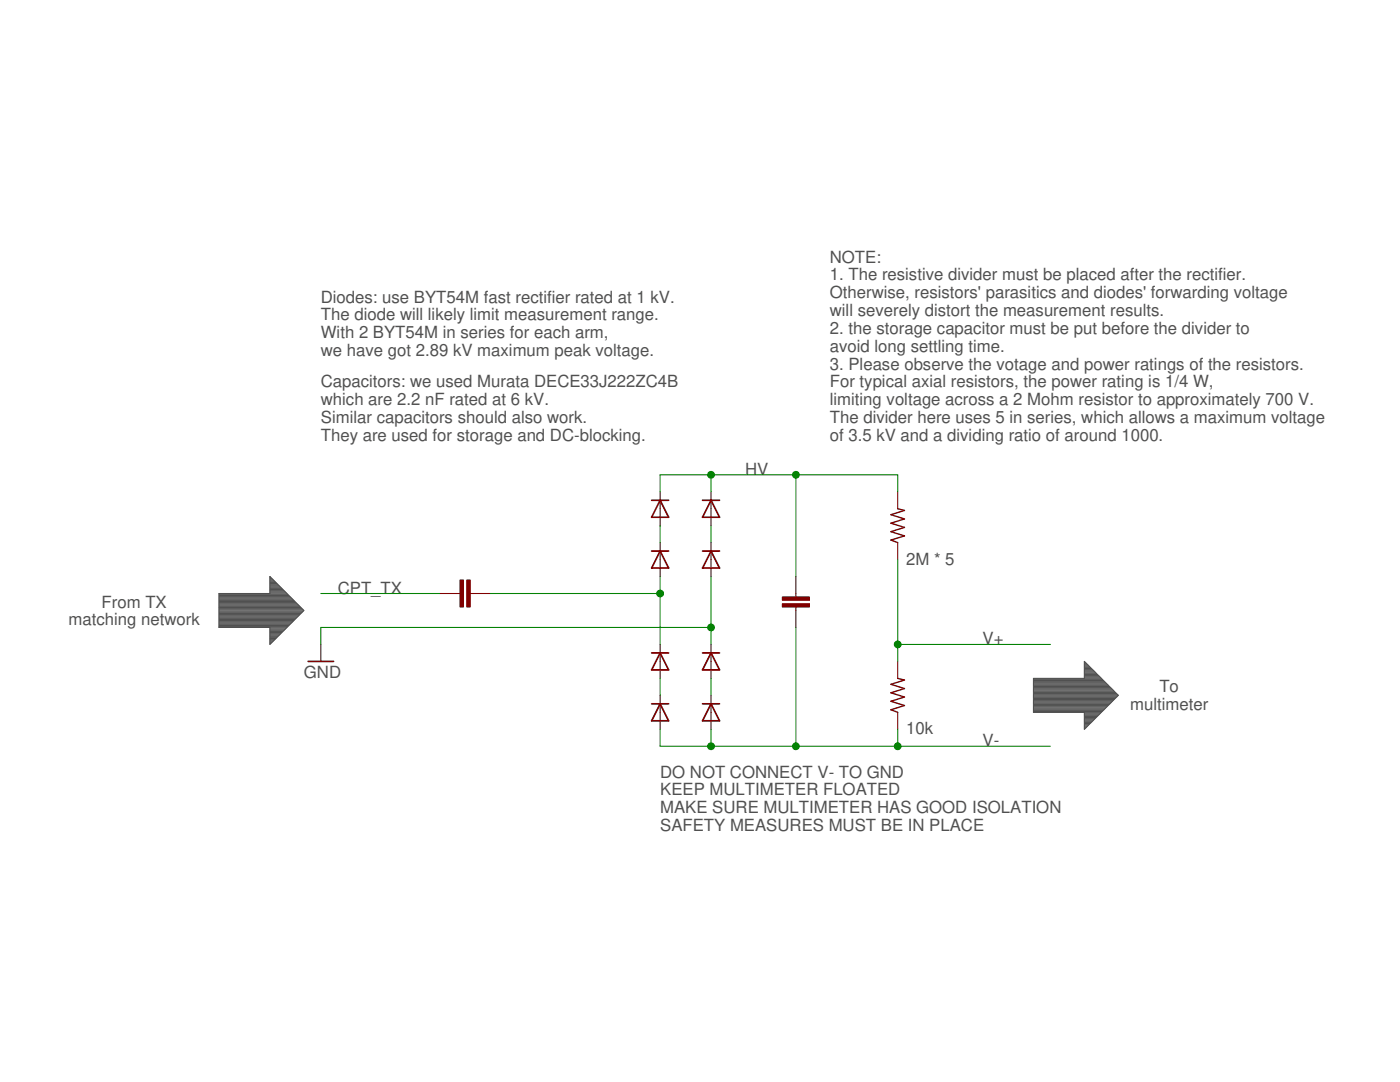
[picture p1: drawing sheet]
<svg xmlns="http://www.w3.org/2000/svg" width="279mm" height="216mm" viewBox="0 0 279 216" stroke-linecap="round" stroke-linejoin="round" font-family="sans-serif">
<g fill="none" stroke="#505050" stroke-width=".21">
<path d="M43.7 119.8h15M43.7 119.7h14.8M43.7 119.5h14.6M43.7 119.3h14.5M43.7 119.2h14.3M43.7 119h14.1M43.7 118.8h13.9M43.7 118.7h13.8M43.7 118.5h13.6M53.9 115v3.4h-10.2v6.8h13.6M53.9 115l6.7 6.8-6.7 6.8v-3.4M53.9 118.3h3.2"/>
<path d="M53.9 118.1h3.1M53.9 118h2.9M53.9 117.8h2.7M53.9 117.6h2.6M53.9 117.5h2.4M53.9 117.3h2.2M53.9 117.1h2M53.9 116.9h1.9M53.9 116.8h1.7M53.9 116.6h1.5M53.9 116.4h1.3M53.9 116.2h1.2"/>
<path d="M53.9 116.1h1M53.9 115.9h.8M53.9 115.7h.7M53.9 115.6h.5M53.9 115.4h.3M53.9 115.2h.1M53.9 115.1h.1M43.7 125h13.8M43.7 124.8h13.9M43.7 124.7h14.1M43.7 124.5h14.3M43.7 124.3h14.4"/>
<path d="M43.7 124.1h14.6M43.7 124h14.8M43.7 123.8h15M43.7 123.6h15.1M43.7 123.4h15.3M43.7 123.3h15.5M43.7 123.1h15.7M43.7 122.9h15.8M43.7 122.8h16M43.7 122.6h16.2M43.7 122.4h16.3M43.7 122.3h16.5"/>
<path d="M43.7 122.1h16.7M43.7 121.9h16.9M43.7 121.7h16.9M43.7 121.6h16.7M43.7 121.4h16.5M43.7 121.2h16.3M43.7 121.1h16.2M43.7 120.9h16M43.7 120.7h15.8M43.7 120.5h15.7M43.7 120.4h15.5M43.7 120.2h15.3"/>
<path d="M43.7 120h15.1M53.9 128.4h.1M53.9 128.2h.3M53.9 128.1h.5M53.9 127.9h.6M53.9 127.7h.8M53.9 127.6h1M53.9 127.4h1.2M53.9 127.2h1.3M53.9 127h1.5M53.9 126.9h1.7M53.9 126.7h1.9"/>
<path d="M53.9 126.5h2M53.9 126.4h2.2M53.9 126.2h2.4M53.9 126h2.5M53.9 125.9h2.7M53.9 125.7h2.9M53.9 125.5h3.1M53.9 125.3h3.2M206.2 139.9h15.8M206.2 139.7h16M206.2 139.6h16.2M206.2 139.4h16.3"/>
<path d="M206.2 139.2h16.5M206.2 139h16.7M206.2 138.9h16.9M206.2 138.7h16.9M206.2 138.5h16.8M206.2 138.4h16.6M206.2 138.2h16.4M206.2 138h16.2M206.2 137.9h16.1M206.2 137.7h15.9M206.2 137.5h15.7M206.2 137.3h15.6"/>
<path d="M206.2 137.2h15.4M206.2 137h15.2M206.2 136.8h15.1M206.2 136.7h14.9M206.2 136.5h14.7M206.2 136.3h14.5M206.2 136.1h14.4M206.2 136h14.2M206.2 135.8h14M206.2 135.6h13.8M206.2 135.4h13.7M216.4 135.3h3.3"/>
<path d="M216.4 135.1h3.1M216.4 134.9h3M216.4 134.8h2.8M216.4 134.6h2.6M216.4 134.4h2.4M216.4 134.3h2.3M216.4 134.1h2.1M216.4 133.9h1.9M216.4 133.7h1.8M216.4 133.6h1.6M216.4 133.4h1.4M216.4 133.2h1.3"/>
<path d="M216.4 133.1h1.1M216.4 132.9h.9M216.4 132.7h.7M216.4 132.5h.6M216.4 132.4h.4M216.4 132.2h.2M216.4 132h.1M206.2 142h13.8M206.2 141.8h13.9M206.2 141.6h14.1M206.2 141.5h14.3M206.2 141.3h14.4"/>
<path d="M206.2 141.1h14.6M206.2 140.9h14.8M206.2 140.8h15M206.2 140.6h15.1M206.2 140.4h15.3M206.2 140.3h15.5M206.2 140.1h15.6M216.4 142.1v3.4l6.8-6.8-6.8-6.7v3.4h-10.2v6.7h13.6M216.4 145.4h.1M216.4 145.2h.3M216.4 145.1h.5M216.4 144.9h.6"/>
<path d="M216.4 144.7h.8M216.4 144.5h1M216.4 144.4h1.2M216.4 144.2h1.3M216.4 144h1.5M216.4 143.8h1.7M216.4 143.7h1.8M216.4 143.5h2M216.4 143.3h2.2M216.4 143.2h2.4M216.4 143h2.5M216.4 142.8h2.7"/>
<path d="M216.4 142.6h2.9M216.4 142.5h3.1M216.4 142.3h3.2"/>
</g>
<g fill="none" stroke="#800000" stroke-width=".34">
<path d="M130 99.8h3.4M131.7 99.8l1.7 3.4h-3.4zM140.2 99.8h3.4M141.9 99.8l1.7 3.4h-3.4zM130 110h3.4M131.7 110l1.7 3.3h-3.4zM140.2 110h3.4M141.9 110l1.7 3.3h-3.4zM61.5 132h5.1M130 130.3h3.4M131.7 130.3l1.7 3.4h-3.4zM140.2 130.3h3.4"/>
<path d="M141.9 130.3l1.7 3.4h-3.4zM130 140.4h3.4M131.7 140.4l1.7 3.4h-3.4zM140.2 140.4h3.4M141.9 140.4l1.7 3.4h-3.4z"/>
</g>
<g fill="none" stroke="#800000" stroke-width=".21">
<path d="M131.7 98.1v6.8M141.9 98.1v6.8M179.2 98.1v3.4M87.7 118.4h4.1M93.8 118.4h4.1M131.7 108.3v6.7M141.9 108.3v6.7M158.8 115v4.1M179.2 108.3v3.4M64 128.6v3.4M131.7 128.6v6.8M131.7 138.7v6.8"/>
<path d="M141.9 128.6v6.8M141.9 138.7v6.8M158.8 121.1v4.1M179.2 132v3.4M179.2 142.1v3.4"/>
</g>
<g fill="#800000" stroke="#800000" stroke-width=".2">
<path d="M93.2 115.7h.6v5.4h-.6z"/>
<path d="M91.8 115.7h.7v5.4h-.7z"/>
<path d="M156.1 120.5h5.4v.6h-5.4z"/>
<path d="M156.1 119.1h5.4v.7h-5.4z"/>
</g>
<path d="M179.2 101.5l1.3 .4-2.7 .8 2.7 .8-2.7 .9 2.7 .8-2.7 .9 2.7 .8-2.7 .9 1.4 .5M179.2 135.4l1.3 .3-2.7 .8 2.7 .9-2.7 .8 2.7 .9-2.7 .8 2.7 .9-2.7 .8 1.4 .5" fill="none" stroke="#800000" stroke-width=".28"/>
<g fill="none" stroke="#008000" stroke-width=".21">
<path d="M131.7 98.1v-3.4h47.5v3.4M141.9 94.7v3.4M158.8 94.7v20.3M64 118.4h23.7M97.9 118.4h33.8M131.7 104.9v3.4M131.7 115v13.6M141.9 104.9v3.4M141.9 115v13.6M179.2 111.7v20.3M131.7 135.4v3.3M141.9 125.2h-77.9v3.4"/>
<path d="M141.9 135.4v3.3M158.8 125.2v23.7M179.2 128.6h30.4M131.7 145.5v3.4h77.9M141.9 145.5v3.4M179.2 145.5v3.4"/>
</g>
<g fill="#008000" stroke="#008000" stroke-width=".2">
<circle cx="141.9" cy="125.2" r=".68"/>
<circle cx="141.9" cy="148.9" r=".68"/>
<circle cx="158.8" cy="148.9" r=".68"/>
<circle cx="179.2" cy="148.9" r=".68"/>
<circle cx="141.9" cy="94.7" r=".68"/>
<circle cx="158.8" cy="94.7" r=".68"/>
<circle cx="131.7" cy="118.4" r=".68"/>
<circle cx="179.2" cy="128.6" r=".68"/>
</g>
<g font-size="3.3" fill="#505050">
<text x="165.6" y="52.4">NOTE:</text>
<text x="165.6" y="56">1. The resistive divider must be placed after the rectifier.</text>
<text x="165.6" y="59.5">Otherwise, resistors' parasitics and diodes' forwarding voltage</text>
<text x="64" y="60.4">Diodes: use BYT54M fast rectifier rated at 1 kV.</text>
<text x="64" y="63.9">The diode will likely limit measurement range.</text>
<text x="165.6" y="63.1">will severely distort the measurement results.</text>
<text x="64" y="67.5">With 2 BYT54M in series for each arm,</text>
<text x="64" y="71">we have got 2.89 kV maximum peak voltage.</text>
<text x="165.6" y="66.6">2. the storage capacitor must be put before the divider to</text>
<text x="165.6" y="70.2">avoid long settling time.</text>
<text x="64" y="77.3">Capacitors: we used Murata DECE33J222ZC4B</text>
<text x="165.6" y="73.7">3. Please observe the votage and power ratings of the resistors.</text>
<text x="165.6" y="77.3">For typical axial resistors, the power rating is 1/4 W,</text>
<text x="64" y="80.9">which are 2.2 nF rated at 6 kV.</text>
<text x="165.6" y="80.9">limiting voltage across a 2 Mohm resistor to approximately 700 V.</text>
<text x="64" y="84.4">Similar capacitors should also work.</text>
<text x="64" y="88">They are used for storage and DC-blocking.</text>
<text x="165.6" y="84.4">The divider here uses 5 in series, which allows a maximum voltage</text>
<text x="165.6" y="88">of 3.5 kV and a dividing ratio of around 1000.</text>
<text x="148.7" y="94.7">HV</text>
<text x="180.8" y="112.7">2M * 5</text>
<text x="67.4" y="118.4">CPT_TX</text>
<text x="13.7" y="124.8">matching network</text>
<text x="20.3" y="121.2">From TX</text>
<text x="196.1" y="128.6">V+</text>
<text x="60.6" y="135.4">GND</text>
<text x="225.5" y="141.7">multimeter</text>
<text x="231.4" y="138.2">To</text>
<text x="180.8" y="146.5">10k</text>
<text x="196.1" y="148.9">V-</text>
<text x="131.8" y="155.2">DO NOT CONNECT V- TO GND</text>
<text x="131.8" y="158.7">KEEP MULTIMETER FLOATED</text>
<text x="131.8" y="162.3">MAKE SURE MULTIMETER HAS GOOD ISOLATION</text>
<text x="131.8" y="165.8">SAFETY MEASURES MUST BE IN PLACE</text>
</g>
</svg>
